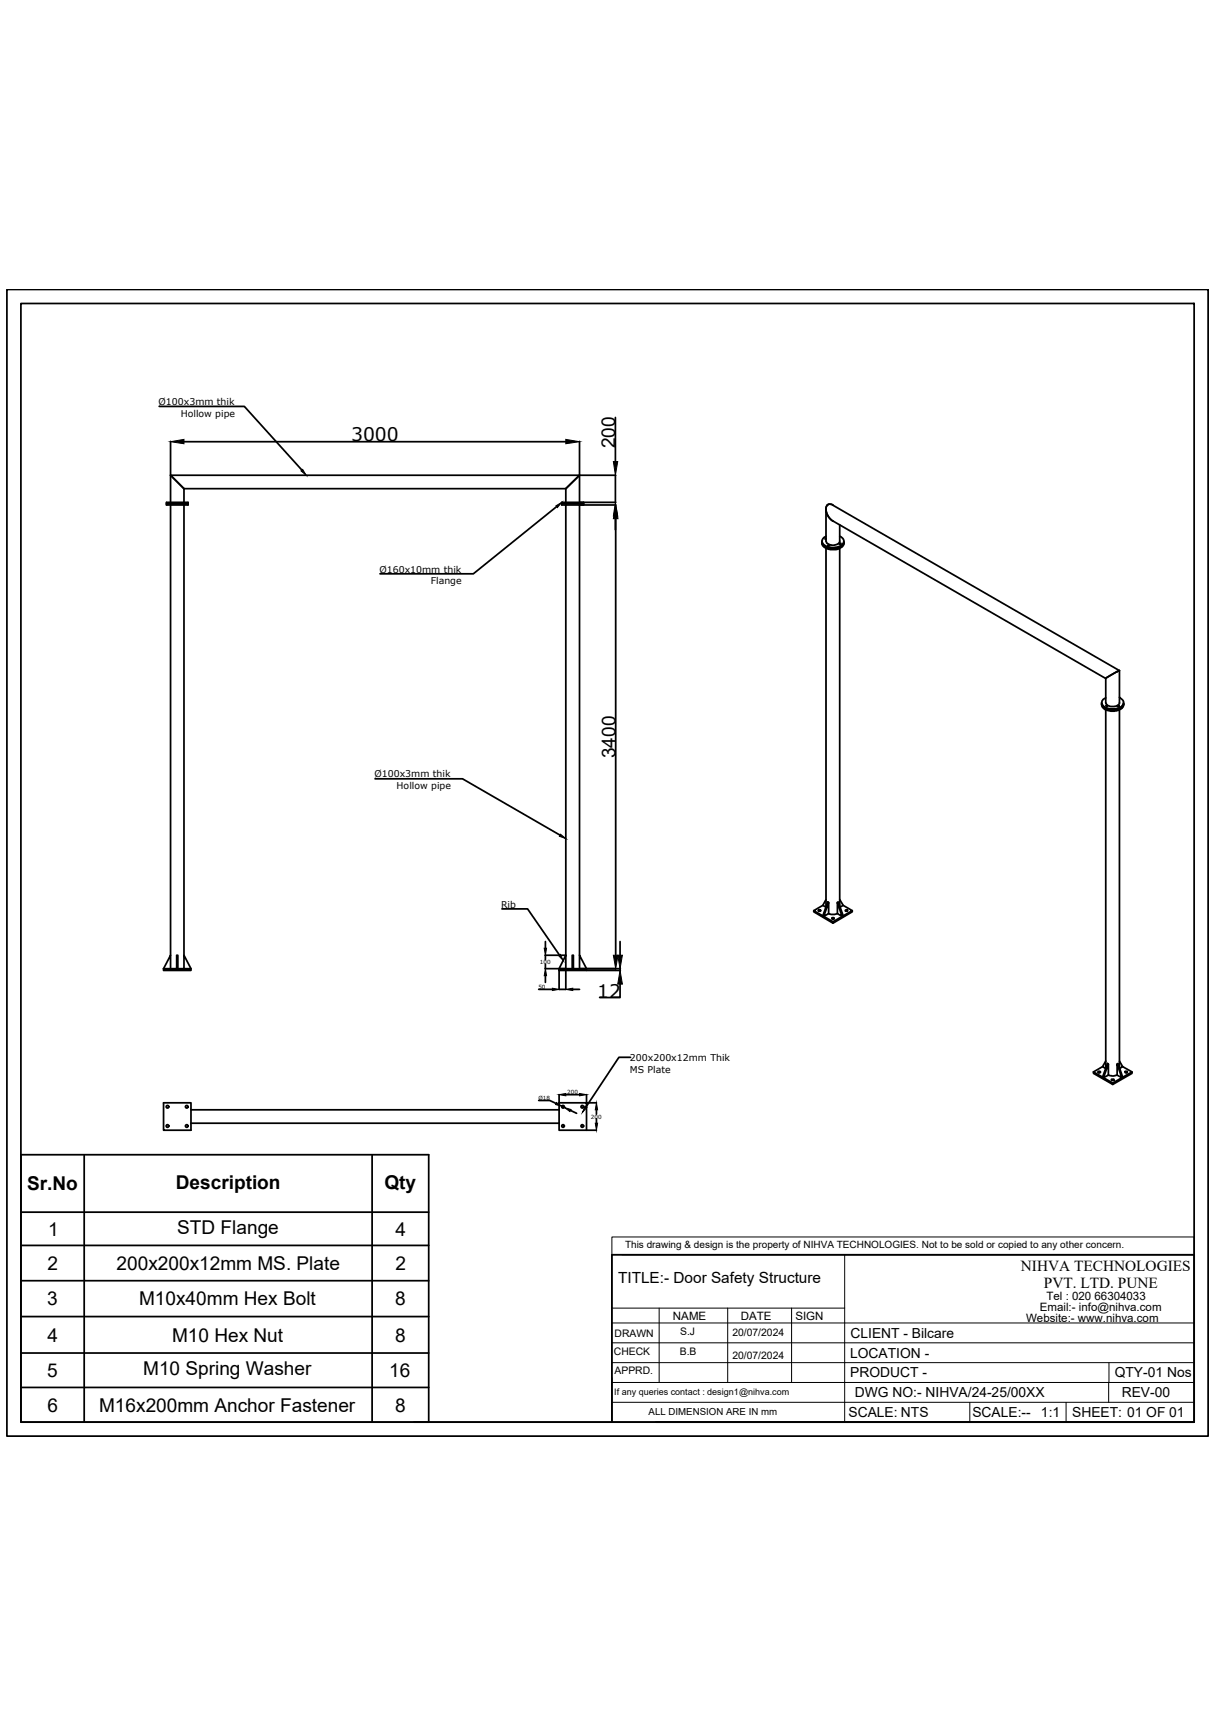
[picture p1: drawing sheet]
<svg xmlns="http://www.w3.org/2000/svg" width="176mm" height="250mm" viewBox="0 0 176 250" stroke-linecap="round" stroke-linejoin="round" font-family="sans-serif">
<!-- layer: 0 -->
<g fill="none" stroke="#000" stroke-width=".25">
<path d="M1 42h174.3v166.5h-174.3zM3 44.1h170.3v162.3h-170.3zM23.1 59h12.4l8.3 9.2M24.2 72.9h3.1v.4h-3.1zM24.2 73.1h3.1zM24.8 69h59.3M24.8 64.1v4.8M24.8 69v3.9M24.8 73.3v65.4M24.8 69l1.9 1.9M26.7 70.9h55.4M26.7 70.9v2"/>
<path d="M26.7 73.3v65.4M26.7 64.1h55.4M80.8 73.6l-12.1 9.7h-13.6M81.5 73.1h3.2M82.1 70.9v2M82.1 73.3v65.4h-3M84.1 64.1v4.8M84.1 69v3.9M84.1 73.3v65.4M84.1 69l-2 1.9M84.1 69h5.3M84.7 72.9v.4"/>
<path d="M89.3 60.6v6.4M89.3 69v3.9M89.3 74.9v2M89.4 72.9h-7.9v.4h7.9M89.4 75.3v63.4M119.3 78.6a1.17 1.17 0 0 0 1.3 1.2 1.63 1.63 0 0 0 1.9-.9v-.3M119.3 78.7a1.47 1.47 0 0 0 1.5 1 1.5 1.5 0 0 0 1.7-.9v-.1a1.15 1.15 0 0 1-1.3 .9 1.57 1.57 0 0 1-1.9-.8zM119.9 73.9v4.7a1.06 1.06 0 0 0 1.5 .5l.5-.4v-2.5M119.9 77.8a.73 .73 0 0 0-.6 .8 .73 .73 0 0 0 .6 .7 2.28 2.28 0 0 0 2.5-.4 .76 .76 0 0 0-.5-1.1M119.9 78.1l-.2 .2h.2M119.9 79.6v52M120.1 73.3a1.76 1.76 0 0 0 .8 2.3 1.97 1.97 0 0 1-.9-2.2 .62 .62 0 0 1 .9-.1l-.3-.1z"/>
<path d="M120.9 75.6l39.6 22.9v3.5a1.21 1.21 0 0 0 1.9 .2l.1-.1v-4.7M120.9 73.3l41.6 24.1M121.9 79.6v52M162.4 97.3l-1.9 1.1 1.6-.9M162.5 97.4l-.3 .1M54.4 113.1h12.7l14.2 8.1M159.9 102.2a1.76 1.76 0 0 0 2.3 .7l.6-.2 .3-.5a1.5 1.5 0 0 1-1.7 .9 1.37 1.37 0 0 1-1.5-.9zM159.9 102v.3a1.33 1.33 0 0 0 1.4 .9 1.54 1.54 0 0 0 1.8-.8v-.4M160.5 101.3a.73 .73 0 0 0-.6 .7 .73 .73 0 0 0 .7 .7 2.1 2.1 0 0 0 2.3-.4 .61 .61 0 0 0-.3-.9M160.5 103v52M162.2 102.5l.2-.1v.1l-.2 .1zM162.4 101.2l.2 .1"/>
<path d="M162.5 103v52M25.6 138.7h.2v1.9h-.2zM72.8 131.9h3.8l4.6 6.7M79.1 136.7v1M79.1 138.7v.6M79.1 140v.6M83 138.7h.2v1.9h-.2zM90 136.7v2M118.8 132.1a.14 .14 0 0 1 .2 0 .14 .14 0 0 1 0 .2 .14 .14 0 0 1-.2 0zM118.9 132.2h.1M119.4 131.4l-1.3 .8 2.8 1.6M119.9 130.6l-.5 .8 .5 .3"/>
<path d="M120.3 131v1.6l-.8 .4zM120.3 131l-.2-.1-.7 2.1h.1M120.3 132.6l.3 .1h.5l.4-.1M120.7 133.3h.1a.16 .16 0 0 1 .2-.1 .16 .16 0 0 1 0 .2 .16 .16 0 0 1-.2 0zM120.8 133.4h.1M121.5 131l.7 2-.7-.4zM121.5 131l.2-.1 .7 2.1h-.2M121.9 130.6l.5 .8-.5 .3M122.4 131.4l1.3 .8-2.8 1.6v.2l-2.8-1.6v-.2M122.7 132.2l.1-.1a.14 .14 0 0 1 .2 0 .14 .14 0 0 1 0 .2 .14 .14 0 0 1-.2 0zM122.8 132.2h.1M123.7 132.2v.2l-2.8 1.6"/>
<path d="M23.7 140.6l1.1-1.9v1.9M23.7 140.6h4v.3h-4zM26.7 140.6v-1.9l1 1.9M78.2 159.8h1.6l.9 .4M78.2 143.6h2M79.1 140.6h3v-1.9l-1 1.9M79.1 141.6v1M81.1 140.6h4v.3h-4M81.1 140.6v3h1v-2.9M81.1 158.9v1.2M82.1 158.9h2M83.1 143.6h1"/>
<path d="M84.1 140.6v-1.9l1 1.9M84.1 140.6h5.9M85.1 140.9h4.9M85.1 158.9v1.2h1.5M90 142.9v1.9h-3M90 140.6v.3M91.5 153.5h-1.7l-4.7 7.1M158.7 155.6l2.8 1.6v.2l-2.8-1.6zM159.3 155.6l.2-.1a.14 .14 0 0 1 .2 0 .14 .14 0 0 1 0 .2 .14 .14 0 0 1-.2 0zM159.4 155.7h.1M160 154.8l-1.3 .8M160.5 154l-.5 .8 .4 .3"/>
<path d="M160.9 154.5v1.6l-.8 .3zM160.9 154.5l-.2-.1-.7 2h.1M160.9 156.1a1.62 1.62 0 0 0 1.2 0M161.3 156.7h.1a.14 .14 0 0 1 .2-.1 .15 .15 0 0 1 0 .3 .14 .14 0 0 1-.2-.1l-.1-.1zM161.4 156.8h.1M161.5 157.2l2.8-1.6v.2l-2.8 1.6M162.1 154.5l.7 1.9-.7-.3zM162.1 154.5l.1-.1 .7 2h-.1M162.5 154l.4 .8-.4 .3M162.9 154.8l1.4 .8M163.3 155.6a.13 .13 0 0 1 .2-.1 .13 .13 0 0 1 .1 .1 .13 .13 0 0 1-.2 .1h-.1zM163.4 155.7h.1"/>
<path d="M3 167.6h59.2v38.8h-59.2zM3 176h59.2M12.2 167.6v38.8M23.7 160.1h4v4h-4zM27.7 163.1h53.4M27.7 161.1h53.4M54 167.6v38.8M81.1 160.1h4v4M81.1 160.1v4h4M81.6 160.6l.3 .2M82.8 161.2l.9 .4M85.1 164.1h1.5"/>
<path d="M86.6 161.1v.6M86.6 162.4v.7M3 180.8h59.2M3 185.9h59.2M3 191.1h59.2M3 196.4h59.2M88.8 182.1h84.5v24.3h-84.5zM3 201.4h59.2M60.1 206.4h28.7M95.2 206.4h78.1"/>
<circle cx="120.3" cy="79.1" r=".09"/>
<circle cx="121.9" cy="78.9" r=".09"/>
<circle cx="160.6" cy="102.5" r=".09"/>
<circle cx="24.3" cy="163.5" r=".19"/>
<circle cx="24.3" cy="160.7" r=".19"/>
<circle cx="27.1" cy="160.7" r=".19"/>
<circle cx="27.1" cy="163.5" r=".19"/>
<circle cx="81.7" cy="163.5" r=".19"/>
<circle cx="81.7" cy="160.7" r=".19"/>
<circle cx="84.5" cy="163.5" r=".19"/>
<circle cx="84.5" cy="160.7" r=".19"/>
</g>
<g fill="none" stroke="#000" stroke-width=".15">
<path d="M88.8 179.6h84.5v2.5h-84.5zM88.8 182.1v24.3M88.8 197.8h84.5M88.8 194.9h84.5M88.8 192.1h84.5M88.8 189.9h33.8M90.2 182.1h83.1M95.7 189.9v10.8M105.6 189.9v10.8M114.9 189.9v10.8M122.6 182.1v24.3M160.9 197.8v2.9"/>
<path d="M88.8 200.7h84.5M88.8 203.6h84.5M140.7 203.6v2.8M154.7 203.6v2.8M160.9 200.7v2.9"/>
</g>
<g fill="#000" stroke="#000" stroke-width=".15">
<path d="M24.8 64.1l1.9-.3v.6zM43.7 68.4l.2-.3 .5 .9zM80.7 73.4l.8-.5-.6 .8zM82.1 63.8l2 .3-2 .3zM89.4 73.3l.3 2h-.7zM89.3 72.9l.3 2h-.6zM89 67h.6l-.3 2zM79 137.7h.3l-.2 1zM81.1 138.7l.2-.2 .4 .9zM81.4 121.1l.7 .6-.9-.3zM89 138.7h.7l-.3 1.9zM89.6 138.7h.7l-.3 1.9z"/>
<path d="M79.1 140.6l.2 1h-.3zM80.2 143.5l.9 .1-.9 .2zM81.1 158.9l1-.2v.4zM82.1 143.6l1-.1v.3zM84.1 158.7l1 .2-1 .2zM90 140.9l.3 2h-.7zM80.8 160l.8 .6-1-.3zM81.9 160.8l1 .3-.2 .3zM84.9 160.6l.3 .1-.7 .8zM86.4 163.1h.3l-.1 1zM86.6 160.1l.1 1h-.3z"/>
</g>
<g font-size="2.8">
<text x="89.3" y="65.1" transform="rotate(-90 89.3 65.1)">200</text>
<text x="89.3" y="110.1" transform="rotate(-90 89.3 110.1)">3400</text>
<text x="3.9" y="172.8">Sr.No</text>
<text x="25.5" y="172.5">Description</text>
<text x="55.8" y="172.5">Qty</text>
<text x="7" y="179.4">1</text>
<text x="25.7" y="179.1">STD Flange</text>
<text x="57.4" y="179.4">4</text>
<text x="6.9" y="184.3">2</text>
<text x="16.9" y="184.3">200x200x12mm MS. Plate</text>
<text x="57.4" y="184.3">2</text>
<text x="6.8" y="189.5">3</text>
<text x="20.2" y="189.5">M10x40mm Hex Bolt</text>
<text x="57.3" y="189.5">8</text>
<text x="6.9" y="194.8">4</text>
<text x="25" y="194.8">M10 Hex Nut</text>
<text x="57.3" y="194.8">8</text>
<text x="6.8" y="199.9">5</text>
<text x="20.8" y="199.6">M10 Spring Washer</text>
<text x="56.5" y="199.9">16</text>
<text x="6.9" y="204.9">6</text>
<text x="14.4" y="204.9">M16x200mm Anchor Fastener</text>
<text x="57.3" y="204.9">8</text>
</g>
<g font-size="2.7">
<text x="51" y="64">3000</text>
<text x="86.7" y="144.8">12</text>
</g>
<g font-size="2.2">
<text x="148.2" y="184.5">NIHVA TECHNOLOGIES</text>
<text x="89.7" y="186.3">TITLE:- Door Safety Structure</text>
<text x="151.5" y="187">PVT. LTD. PUNE</text>
</g>
<g font-size="2">
<text x="123.4" y="197.1">LOCATION -</text>
<text x="123.4" y="194.2">CLIENT - Bilcare</text>
<text x="123.4" y="199.9">PRODUCT -</text>
<text x="124.1" y="202.8">DWG NO:- NIHVA/24-25/00XX</text>
<text x="161.8" y="199.9">QTY-01 Nos</text>
<text x="162.8" y="202.8">REV-00</text>
<text x="123.1" y="205.7">SCALE: NTS</text>
<text x="141.1" y="205.7">SCALE:--</text>
<text x="151.1" y="205.7">1:1</text>
<text x="155.6" y="205.7">SHEET: 01 OF 01</text>
</g>
<g font-size="1.7">
<text x="97.6" y="191.6">NAME</text>
<text x="107.5" y="191.6">DATE</text>
<text x="115.4" y="191.6">SIGN</text>
<text x="148.9" y="191.9">Website:- www.nihva.com</text>
<text x="150.9" y="190.4">Email:- info@nihva.com</text>
<text x="151.9" y="188.7">Tel : 020 66304033</text>
</g>
<g font-size="1.5">
<text x="90.7" y="181.2">This drawing &amp; design is the property of NIHVA TECHNOLOGIES. Not to be sold or copied to any other concern.</text>
<text x="89.1" y="196.7">CHECK</text>
<text x="89.2" y="194.1">DRAWN</text>
<text x="98.7" y="196.7">B.B</text>
<text x="98.7" y="193.8">S.J</text>
<text x="106.3" y="194">20/07/2024</text>
<text x="106.3" y="197.2">20/07/2024</text>
<text x="89.2" y="199.5">APPRD.</text>
</g>
<g font-size="1.4">
<text x="23" y="58.8">Ø100x3mm thik</text>
<text x="26.2" y="60.5">Hollow pipe</text>
<text x="55.1" y="83.1">Ø160x10mm thik</text>
<text x="62.5" y="84.8">Flange</text>
<text x="54.3" y="112.8">Ø100x3mm thik</text>
<text x="57.6" y="114.5">Hollow pipe</text>
<text x="72.7" y="131.8">Rib</text>
<text x="91.4" y="154">200x200x12mm Thik</text>
<text x="91.4" y="155.7">MS Plate</text>
<text x="94.1" y="205.5">ALL DIMENSION ARE IN mm</text>
</g>
<text font-size="1.3" x="89.1" y="202.5">If any queries contact : design1@nihva.com</text>
<g font-size=".8">
<text x="78.1" y="143.6">50</text>
<text x="78.3" y="139.9">100</text>
<text x="78.1" y="159.7">Ø18</text>
<text x="82.3" y="158.9">200</text>
<text x="85.8" y="162.4">200</text>
</g>
</svg>
